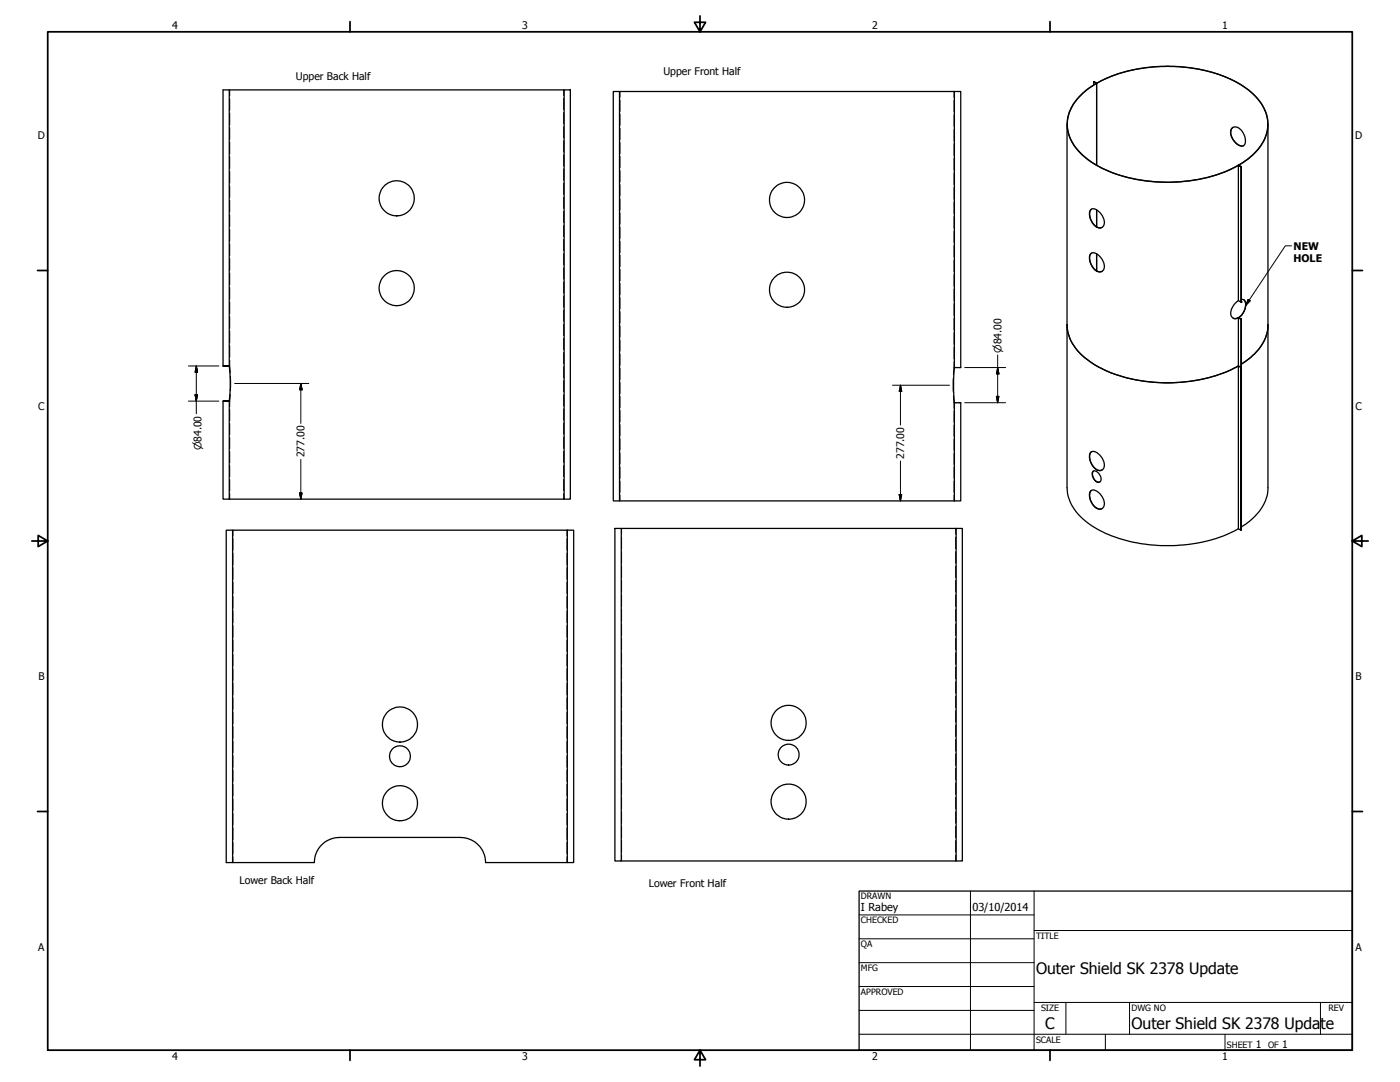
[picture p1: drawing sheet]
<svg xmlns="http://www.w3.org/2000/svg" width="559mm" height="432mm" viewBox="0 0 559 432" stroke-linecap="round" stroke-linejoin="round" font-family="sans-serif">
<!-- layer: Visible (ANSI) -->
<g fill="none" stroke="#000" stroke-width=".51">
<path d="M91.5 35.9h133.7M225.2 35.9h2.4v163.3h-2.4zM247.3 36.5v163.4M380.9 36.5h2.6v110.2h-2.6M380.9 36.5h-136.1v163.4h136.1M380.9 36.5v110.2M436.6 33.9v-1.3l1 .7a20.8 20.8 0 0 0-11.6 14.9 17.5 17.5 0 0 0 8.3 15.6 56.7 56.7 0 0 0 36.7 8.8 56.8 56.8 0 0 0 23.3-6.6M436.6 32.6h.1M436.6 32.6l1.1 .6M436.6 32.6l1.1 .7M437.7 33.3a21.2 21.2 0 0 0-11.6 14.8 17.1 17.1 0 0 0 7.5 15.1 54.5 54.5 0 0 0 33.7 9.5 57.1 57.1 0 0 0 27-6.8M437.7 33.3a62.5 62.5 0 0 1 43.1-5.2 37.4 37.4 0 0 1 22.4 13 14.7 14.7 0 0 1-2.1 19.6l-2.7 2.5-4.1 2.7"/>
<path d="M437.7 33.2a63.1 63.1 0 0 1 53.9-1.4 24.7 24.7 0 0 1 14.1 14.2 16.2 16.2 0 0 1-6.5 16.5l-4.7 3.4 1 .6M437.7 33.3v32.6M425.9 49.6v145a19.3 19.3 0 0 0 10 15.3 59 59 0 0 0 37.6 7.5 54.1 54.1 0 0 0 20.8-6.4M491.6 51.4a2.68 2.68 0 0 1 4.2 1.1l1 1.7 .3 2.3a1.77 1.77 0 0 1-1.1 1.8 1.77 1.77 0 0 1-2.1-.7l-1.3-1.2-1-1.6-.4-1.7zM492.2 50.9a3.5 3.5 0 0 0 .1 5 4 4 0 0 0 4.1 2.2M506.1 49.6v145a18.4 18.4 0 0 1-9 14.6l-1.6 1.1M494.3 66l1.1 .6v54M494.3 66v54M494.3 65.9l1.1 .7M495.4 66.6v53.9M435.4 83.7a3.2 3.2 0 0 1 4.1 1.7l1 1.8 .3 1.4a2.17 2.17 0 0 1-1.6 2.4 2.17 2.17 0 0 1-2.5-1.2l-.8-1-.9-2.2-.2-1.7zM435.7 83.4a4.5 4.5 0 0 0 .7 5.9 2.98 2.98 0 0 0 3.5 1.4"/>
<path d="M437.7 83.8v6.8M435.4 101.2a3.1 3.1 0 0 1 4 1.6l1.1 1.9 .3 1.5a2.12 2.12 0 0 1-1.3 2.3 2.12 2.12 0 0 1-2.6-.9l-1-1.2-.9-2.3-.2-1.7zM435.7 101a4.5 4.5 0 0 0 .7 5.9l.1 .1a2.85 2.85 0 0 0 3.4 1.3M437.7 101.3v6.8M494.3 120l-1.3 1a4.5 4.5 0 0 0-1.2 5.6l1 .6 1.5-.4M494.3 120l1.1 .6M495.5 119.5a1.94 1.94 0 0 1 1.6 3l-1 2.7-1.6 1.5 1 .7M496.4 119.6a5.1 5.1 0 0 1-1.5 6.7l-.6 .4M425.9 129.6a19.1 19.1 0 0 0 10 15.3 59 59 0 0 0 37.6 7.4 55.5 55.5 0 0 0 20.8-6.3M494.3 126.7l-1 .4-1.1-.2M494.3 126.8l1.1 .6M494.3 126.7l1.1 .7"/>
<path d="M494.3 126.8v19.2M495.4 127.4v19.2l-1.1-.6M495.4 127.4v19.2M495.4 120.5v.1M495.4 127.4h.1M495.5 127.4l-.1 19.2M506.1 129.6a18.4 18.4 0 0 1-9 14.6l-1.6 1.1M89 146h2.5zM89 146v-110.1h2.5v110.3l.4 4.9-.4 8.7v39.4h-2.5v-39.1M380.9 146.7l-.3 4.4 .3 9.6M495.4 146.6v65zM495.4 146.6l-1.1-.6v65"/>
<path d="M495.4 146.6l.1 65zM89 160.1h2.5zM380.9 160.7h2.6v39.2h-2.6M380.9 160.7v39.2M91.5 199.2h133.7M435.2 180.7a2.77 2.77 0 0 1 3.9 1l1.1 1.8 .6 2a2.17 2.17 0 0 1-1.6 2.3 2.17 2.17 0 0 1-2.5-1.2l-.8-.9-.9-2.2-.2-1.8zM435.4 195.9a3.1 3.1 0 0 1 4 1.6l1.1 1.9 .3 1.5a2.12 2.12 0 0 1-1.3 2.2 2.12 2.12 0 0 1-2.6-.8l-1-1.2-.9-2.3-.2-1.7zM435.7 195.7a4.5 4.5 0 0 0 .7 5.8l.1 .2a2.85 2.85 0 0 0 3.4 1.2M435.7 180.3a4.5 4.5 0 0 0 .7 5.8 2.98 2.98 0 0 0 3.5 1.5M436.3 188.1a2.81 2.81 0 0 1 3.2 2.7 1.33 1.33 0 0 1-.8 1.6 1.33 1.33 0 0 1-1.7-.7 2.96 2.96 0 0 1-.7-3.6zM436.5 188a2.89 2.89 0 0 0 2.5 4.3M92.8 211.6h-2.5v132.6h2.5v-132.6h133.6"/>
<path d="M226.4 211.6h2.6v132.6h-2.6zM245.4 210.9h2.6v132.7h-2.6zM248 210.9h133.6M381.6 210.9h2.5v132.7h-2.5zM494.3 211l1.1 .6M92.8 344.2h32.7a10.1 10.1 0 0 1 9.9-10h48.4a10.1 10.1 0 0 1 10 10h32.6M248 343.6h133.6"/>
<circle cx="158.3" cy="79.1" r="7"/>
<circle cx="314.1" cy="79.8" r="7"/>
<circle cx="158.3" cy="115" r="7"/>
<circle cx="314.1" cy="115.6" r="7"/>
<circle cx="159.6" cy="289.2" r="7"/>
<circle cx="314.8" cy="288.5" r="7"/>
<circle cx="159.6" cy="301.8" r="4.2"/>
<circle cx="314.8" cy="319.9" r="7"/>
<circle cx="314.8" cy="301.1" r="4.2"/>
<circle cx="159.6" cy="320.5" r="7"/>
</g>
<g fill="#000">
<circle cx="494.3" cy="126.7" r=".25"/>
<circle cx="495.4" cy="120.5" r=".25"/>
</g>
<!-- layer: Hidden (ANSI) -->
<g fill="none" stroke="#000" stroke-width=".4">
<path d="M91.7 35.9v2.3M91.7 39.4v4.6M225 35.9v2.3M225 39.2v4.6M247.5 36.5v2.3M247.5 39.9v4.5M380.8 36.5v2.4M91.7 45.1v4.7M91.7 51v4.6M91.7 56.8v4.6M225 44.9v4.5M225 50.5v4.6"/>
<path d="M225 56.2v4.5M247.5 45.5v4.5M247.5 51.2v4.5M247.5 56.8v4.5M380.8 40v4.6M380.8 45.8v4.7M380.8 51.6v4.7M380.8 57.4v4.6M91.7 62.5v4.7M91.7 68.4v4.6M91.7 74.2v4.6M91.7 79.9v4.7"/>
<path d="M225 61.8v4.5M225 67.4v4.5M225 73.1v4.5M225 78.7v4.5M247.5 62.4v4.5M247.5 68.1v4.5M247.5 73.7v4.5M247.5 79.4v4.5M380.8 63.2v4.7M380.8 69v4.7M380.8 74.8v4.6M91.7 85.8v4.6"/>
<path d="M91.7 91.6v4.6M91.7 97.3v4.7M225 84.3v4.5M225 90v4.5M225 95.6v4.5M247.5 85v4.5M247.5 90.6v4.5M247.5 96.3v4.5M380.8 80.6v4.6M380.8 86.4v4.7M380.8 92.2v4.6M380.8 98v4.6"/>
<path d="M91.7 103.1v4.7M91.7 109v4.6M91.7 114.7v4.7M225 101.2v4.5M225 106.9v4.5M225 112.5v4.5M225 118.1v4.5M247.5 101.9v4.5M247.5 107.5v4.5M247.5 113.2v4.5M247.5 118.7v4.6M380.8 103.8v4.7"/>
<path d="M380.8 109.6v4.6M380.8 115.4v4.6M91.7 120.5v4.7M91.7 126.4v4.6M91.7 132.1v4.7M91.7 137.9v4.7M225 123.8v4.5M225 129.4v4.5M225 135v4.5M247.5 124.4v4.5M247.5 130v4.6M247.5 135.7v4.4"/>
<path d="M380.8 121.2v4.7M380.8 127v4.6M380.8 132.8v4.6M380.8 138.6v4.7M91.5 146h.2M91.7 146l.2 2.8M91.7 143.8v2.2M91.9 157.3l-.2 2.8M92 150.2v5.7M225 140.7v4.5M225 146.3v4.5M225 151.9v4.5"/>
<path d="M225 157.5v4.6M247.5 141.3v4.5M247.5 146.9v4.5M247.5 152.6v4.5M247.5 158.2v4.5M380.5 150.9v5.6M380.6 157.9l.2 2.8M380.8 146.7l-.2 2.8M380.8 146.7h.9M380.8 144.4v2.3M382.6 146.7h.9M91.5 160.1h.2"/>
<path d="M91.7 160.1v2.2M91.7 163.4v4.5M91.7 169v4.5M91.7 174.6v4.5M225 163.2v4.5M225 168.8v4.5M225 174.4v4.5M247.5 163.8v4.5M247.5 169.5v4.5M247.5 175.1v4.5M380.8 160.7h.9M380.8 160.7v2.2"/>
<path d="M380.8 164.1v4.4M380.8 169.7v4.4M380.8 175.3v4.4M382.6 160.7h.9M91.7 180.2v4.5M91.7 185.8v4.4M91.7 191.4v4.5M91.7 197v2.2M225 180.1v4.5M225 185.7v4.5M225 191.3v4.5M225 197v2.2"/>
<path d="M247.5 180.7v4.5M247.5 186.4v4.5M247.5 192v4.5M247.5 197.6v2.3M380.8 180.8v4.6M380.8 186.4v4.5M380.8 192v4.5M380.8 197.6v2.3M93 211.6v2.3M93 215v4.6M226.3 211.6v2.3M226.3 215v4.6"/>
<path d="M248.1 210.9v2.3M248.1 214.4v4.6M381.4 210.9v2.3M381.4 214.4v4.6M93 220.8v4.6M93 226.6v4.5M93 232.3v4.6M93 238.1v4.6M226.3 220.8v4.6M226.3 226.6v4.5M226.3 232.3v4.6M226.3 238.1v4.6"/>
<path d="M248.1 220.2v4.5M248.1 225.9v4.6M248.1 231.6v4.7M248.1 237.4v4.7M381.4 220.2v4.5M381.4 225.9v4.6M381.4 231.6v4.7M381.4 237.4v4.7M93 243.8v4.7M93 249.6v4.7M93 255.4v4.6M226.3 243.8v4.7"/>
<path d="M226.3 249.6v4.7M226.3 255.4v4.6M248.1 243.2v4.6M248.1 249v4.6M248.1 254.8v4.5M381.4 243.2v4.6M381.4 249v4.6M381.4 254.8v4.5M93 261.2v4.5M93 267v4.5M93 272.7v4.6M93 278.4v4.7"/>
<path d="M226.3 261.2v4.5M226.3 267v4.5M226.3 272.7v4.6M226.3 278.4v4.7M248.1 260.5v4.6M248.1 266.3v4.6M248.1 272v4.7M248.1 277.8v4.6M381.4 260.5v4.6M381.4 266.3v4.6M381.4 272v4.7M381.4 277.8v4.6"/>
<path d="M93 284.2v4.7M93 290v4.6M93 295.8v4.6M226.3 284.2v4.7M226.3 290v4.6M226.3 295.8v4.6M248.1 283.6v4.6M248.1 289.4v4.5M248.1 295.1v4.6M381.4 283.6v4.6M381.4 289.4v4.5M381.4 295.1v4.6"/>
<path d="M93 301.6v4.5M93 307.3v4.6M93 313.1v4.6M93 318.8v4.7M226.3 301.6v4.5M226.3 307.3v4.6M226.3 313.1v4.6M226.3 318.8v4.7M248.1 300.9v4.6M248.1 306.6v4.7M248.1 312.4v4.7M248.1 318.2v4.6"/>
<path d="M381.4 300.9v4.6M381.4 306.6v4.7M381.4 312.4v4.7M381.4 318.2v4.6M93 324.6v4.6M93 330.4v4.6M93 336.2v4.5M226.3 324.6v4.6M226.3 330.4v4.6M226.3 336.2v4.5M248.1 324v4.5M248.1 329.8v4.5"/>
<path d="M248.1 335.5v4.6M381.4 324v4.5M381.4 329.8v4.5M381.4 335.5v4.6M93 341.9v2.3M226.3 341.9v2.3M248.1 341.2v2.4M381.4 341.2v2.4"/>
</g>
<!-- layer: Border (ANSI) -->
<g fill="none" stroke="#000" stroke-width=".7">
<path d="M19 12.7h520.8v406.4h-520.8zM139.7 8.6v4.1M279.4 6.3v6.4l-2.2-3.8h4.4l-2.2 3.8M419.1 8.6v4.1M15 107.9h4M539.8 107.9h4M12.7 215.9h6.3l-3.8-2.2v4.4l3.8-2.2M539.8 215.9l3.8 2.2v-4.4l-3.8 2.2h6.3M15 323.8h4M539.8 323.8h4M139.7 419.1v4.1M279.4 419.1l2.2 3.8h-4.4l2.2-3.8v6.3"/>
<path d="M419.1 419.1v4.1"/>
</g>
<!-- layer: Title (ANSI) -->
<g fill="none" stroke="#000" stroke-width=".4">
<path d="M387.3 355.6v63.5M412.7 355.6v63.5M342.9 365.1h69.8M342.9 374.6h69.8M412.7 371.3h127.1M342.9 384.2h69.8M342.9 393.7h69.8M342.9 412.7h196.9M342.9 403.2h69.8M412.7 400h127.1M425.4 400v12.7M441.2 412.7v6.4"/>
<path d="M450.8 400v12.7M488.9 412.7v6.4M527 400v12.7"/>
</g>
<path d="M342.9 355.6h196.9v63.5h-196.9z" fill="none" stroke="#000" stroke-width=".51"/>
<!-- layer: Dimension (ANSI) -->
<g fill="none" stroke="#000" stroke-width=".4">
<path d="M75.2 146h12.2M77.9 157.5h1l-.5 2.6zM78.4 146l.5 2.6h-1zM78.4 146v19.1M93.7 153h29.6M120.1 153l.5 2.6h-1zM120.1 153v16M356.2 153.7h22.8M359.4 153.7l.5 2.5h-1zM359.4 153.7v15.9M385.1 146.7h16.3M397.7 158.2h1l-.5 2.5z"/>
<path d="M398.2 146.7l.5 2.5h-1zM398.2 141.7v19M75.2 160.1h12.2M385.1 160.7h16.3M119.6 196.7h1l-.5 2.5zM120.1 183.3v15.9M358.9 197.4h1l-.5 2.5zM359.4 184v15.9"/>
</g>
<g fill="#000" stroke="#000" stroke-width=".4">
<path d="M77.9 157.5l.5 2.6zM77.9 157.5h1l-.5 2.6zM78.4 146l.5 2.6zM78.4 146l.5 2.6h-1zM120.1 153l.5 2.6zM120.1 153l.5 2.6h-1zM359.4 153.7l.5 2.5zM359.4 153.7l.5 2.5h-1zM397.7 158.2l.5 2.5zM397.7 158.2h1l-.5 2.5zM398.2 146.7l.5 2.5zM398.2 146.7l.5 2.5h-1z"/>
<path d="M119.6 196.7l.5 2.5zM119.6 196.7h1l-.5 2.5zM358.9 197.4l.5 2.5zM358.9 197.4h1l-.5 2.5z"/>
</g>
<!-- layer: Symbol (ANSI) -->
<path d="M515.5 98.1h-2.5l-15.7 23.8M498.2 119.5l.8 .5-1.7 1.9z" fill="none" stroke="#000" stroke-width=".4"/>
<path d="M498.2 119.5l-.9 2.4zM498.2 119.5l.8 .5-1.7 1.9z" fill="#000" stroke="#000" stroke-width=".4"/>
<g font-size="6.3">
<text x="413.5" y="388.6">Outer Shield SK 2378 Update</text>
<text x="417.2" y="410.6">C</text>
<text x="451.6" y="410.7">Outer Shield SK 2378 Upda</text>
<text x="527" y="410.7">te</text>
</g>
<g font-size="4.4">
<text x="343.7" y="363.5">I Rabey</text>
<text x="388.1" y="363.7">03/10/2014</text>
</g>
<g font-size="4.2">
<text x="68.7" y="11.7">4</text>
<text x="208.4" y="11.7">3</text>
<text x="348.1" y="11.7">2</text>
<text x="487.8" y="11.7">1</text>
<text x="264.8" y="29.9">Upper Front Half</text>
<text x="118.1" y="31.8">Upper Back Half</text>
<text x="15.1" y="55.5">D</text>
<text x="540.9" y="55.5">D</text>
<text x="516.3" y="99.6">NEW</text>
<text x="516.3" y="104.6">HOLE</text>
<text x="15.2" y="163.4">C</text>
<text x="541" y="163.4">C</text>
<text x="121.6" y="182.5" transform="rotate(-90 121.6 182.5)">277.00</text>
<text x="360.9" y="183.1" transform="rotate(-90 360.9 183.1)">277.00</text>
<text x="15.3" y="271.4">B</text>
<text x="541.1" y="271.4">B</text>
<text x="95.6" y="352.7">Lower Back Half</text>
<text x="259" y="354.1">Lower Front Half</text>
<text x="15.2" y="379.3">A</text>
<text x="541" y="379.3">A</text>
<text x="501.3" y="418.3">1</text>
<text x="511.8" y="418.3">1</text>
<text x="68.7" y="423.2">4</text>
<text x="208.4" y="423.2">3</text>
<text x="348.1" y="423.2">2</text>
<text x="487.8" y="423.2">1</text>
</g>
<g font-size="4">
<text x="399.7" y="140.8" transform="rotate(-90 399.7 140.8)">⌀84.00</text>
<text x="80.5" y="179.8" transform="rotate(-90 80.5 179.8)">⌀84.00</text>
</g>
<g font-size="3.5">
<text x="343.7" y="358.9">DRAWN</text>
<text x="343.7" y="368.5">CHECKED</text>
<text x="413.5" y="374.6">TITLE</text>
<text x="343.7" y="378">QA</text>
<text x="343.7" y="387.5">MFG</text>
<text x="343.7" y="397.1">APPROVED</text>
<text x="415.5" y="403.4">SIZE</text>
<text x="451.6" y="403.4">DWG NO</text>
<text x="530.3" y="403.4">REV</text>
<text x="413.5" y="416.1">SCALE</text>
<text x="489.7" y="418.3">SHEET</text>
<text x="506.2" y="418.3">OF</text>
</g>
</svg>
